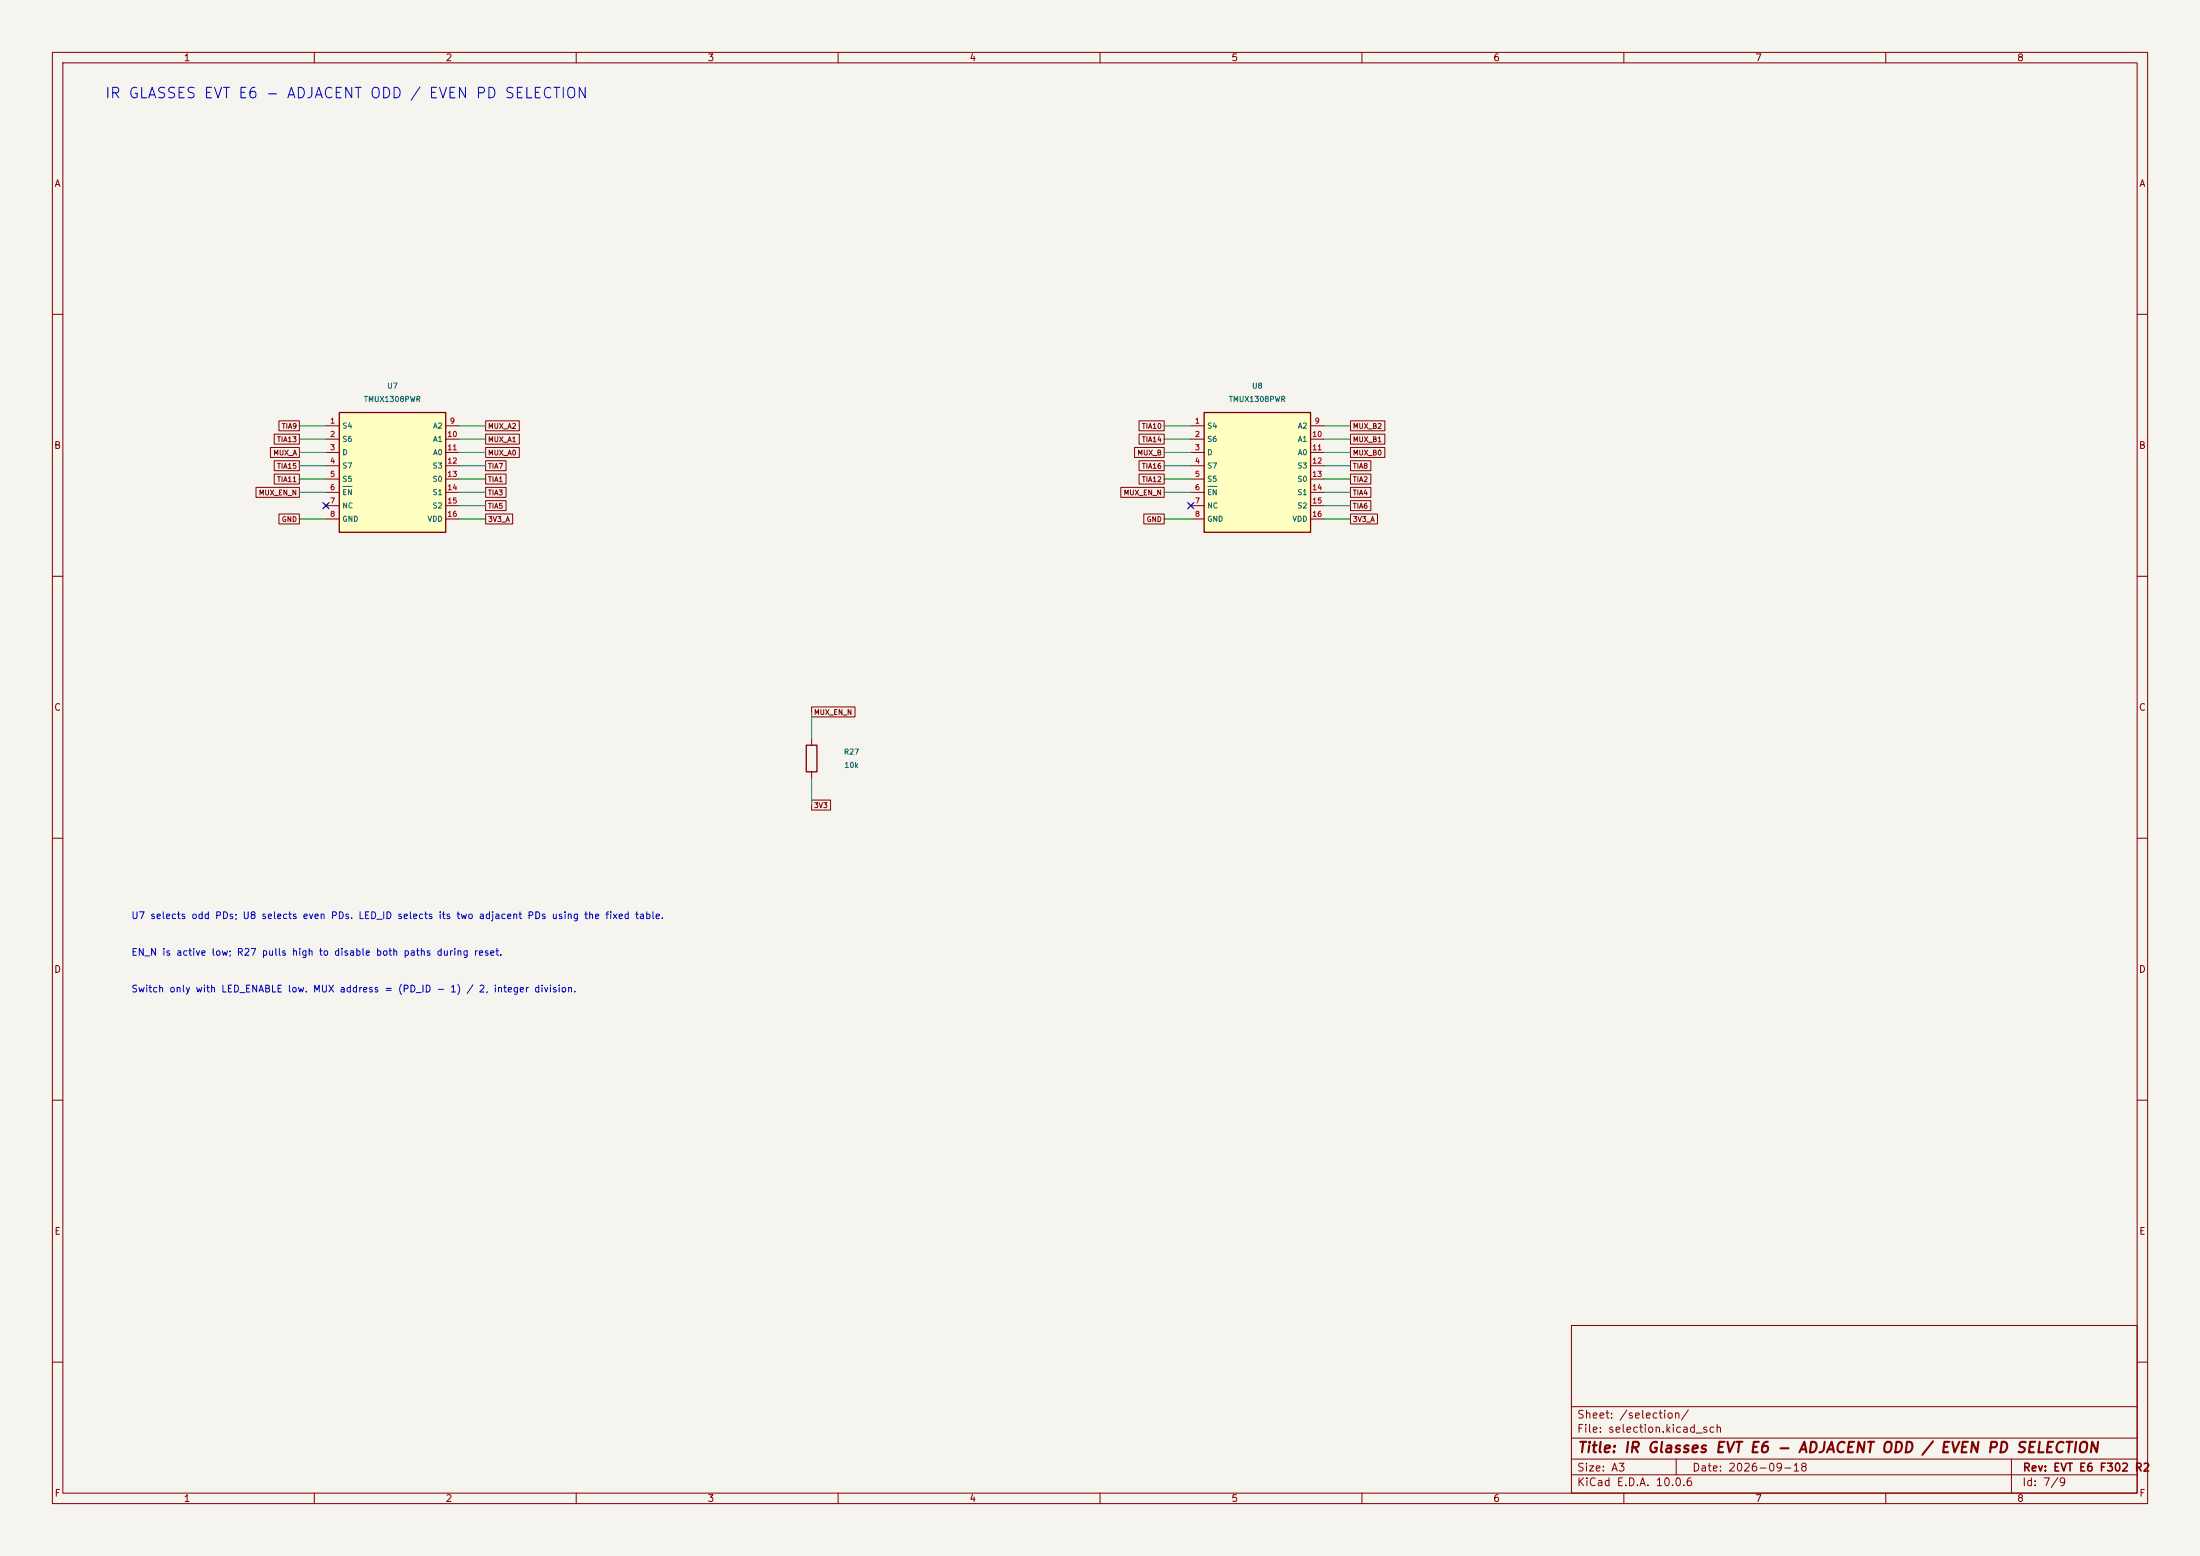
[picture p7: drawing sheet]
(kicad_sch (version 20250114) (generator "eeschema") (paper "A3") (title_block (title "IR Glasses EVT E6 - ADJACENT ODD / EVEN PD SELECTION") (date "2026-09-18") (rev "EVT E6 F302 R2")) (lib_symbols (symbol "S:TMUX1308PW" (pin_names (offset 0.5)) (in_bom yes) (on_board yes) (property "Reference" "U" (at 0 13.969999999999999 0) (effects (font (size 1.27 1.27)))) (property "Value" "TMUX1308PW" (at 0 16.509999999999998 0) (effects (font (size 1.27 1.27)))) (symbol "TMUX1308PW_0_1" (rectangle (start -10.16 11.43) (end 10.16 -11.43) (stroke (width 0.254) (type default)) (fill (type background)))) (symbol "TMUX1308PW_1_1" (pin passive line (at -12.7 8.89 0) (length 2.54) (name "S4" (effects (font (size 1 1)))) (number "1" (effects (font (size 1 1))))) (pin passive line (at -12.7 6.35 0) (length 2.54) (name "S6" (effects (font (size 1 1)))) (number "2" (effects (font (size 1 1))))) (pin passive line (at -12.7 3.8099999999999996 0) (length 2.54) (name "D" (effects (font (size 1 1)))) (number "3" (effects (font (size 1 1))))) (pin passive line (at -12.7 1.2699999999999996 0) (length 2.54) (name "S7" (effects (font (size 1 1)))) (number "4" (effects (font (size 1 1))))) (pin passive line (at -12.7 -1.2699999999999996 0) (length 2.54) (name "S5" (effects (font (size 1 1)))) (number "5" (effects (font (size 1 1))))) (pin input line (at -12.7 -3.8100000000000005 0) (length 2.54) (name "~{EN}" (effects (font (size 1 1)))) (number "6" (effects (font (size 1 1))))) (pin no_connect line (at -12.7 -6.350000000000001 0) (length 2.54) (name "NC" (effects (font (size 1 1)))) (number "7" (effects (font (size 1 1))))) (pin power_in line (at -12.7 -8.89 0) (length 2.54) (name "GND" (effects (font (size 1 1)))) (number "8" (effects (font (size 1 1))))) (pin input line (at 12.7 8.89 180) (length 2.54) (name "A2" (effects (font (size 1 1)))) (number "9" (effects (font (size 1 1))))) (pin input line (at 12.7 6.35 180) (length 2.54) (name "A1" (effects (font (size 1 1)))) (number "10" (effects (font (size 1 1))))) (pin input line (at 12.7 3.8099999999999996 180) (length 2.54) (name "A0" (effects (font (size 1 1)))) (number "11" (effects (font (size 1 1))))) (pin passive line (at 12.7 1.2699999999999996 180) (length 2.54) (name "S3" (effects (font (size 1 1)))) (number "12" (effects (font (size 1 1))))) (pin passive line (at 12.7 -1.2699999999999996 180) (length 2.54) (name "S0" (effects (font (size 1 1)))) (number "13" (effects (font (size 1 1))))) (pin passive line (at 12.7 -3.8100000000000005 180) (length 2.54) (name "S1" (effects (font (size 1 1)))) (number "14" (effects (font (size 1 1))))) (pin passive line (at 12.7 -6.350000000000001 180) (length 2.54) (name "S2" (effects (font (size 1 1)))) (number "15" (effects (font (size 1 1))))) (pin power_in line (at 12.7 -8.89 180) (length 2.54) (name "VDD" (effects (font (size 1 1)))) (number "16" (effects (font (size 1 1))))))) (symbol "S:R" (pin_numbers (hide yes)) (pin_names (offset 0)) (exclude_from_sim no) (in_bom yes) (on_board yes) (in_pos_files yes) (duplicate_pin_numbers_are_jumpers no) (property "Reference" "R" (at 2.032 0 90) (show_name no) (do_not_autoplace no) (effects (font (size 1.27 1.27)))) (property "Value" "R" (at 0 0 90) (show_name no) (do_not_autoplace no) (effects (font (size 1.27 1.27)))) (property "Footprint" "" (at -1.778 0 90) (show_name no) (do_not_autoplace no) (hide yes) (effects (font (size 1.27 1.27)))) (property "Datasheet" "" (at 0 0 0) (show_name no) (do_not_autoplace no) (hide yes) (effects (font (size 1.27 1.27)))) (property "Description" "Resistor" (at 0 0 0) (show_name no) (do_not_autoplace no) (hide yes) (effects (font (size 1.27 1.27)))) (property "ki_keywords" "R res resistor" (at 0 0 0) (show_name no) (do_not_autoplace no) (hide yes) (effects (font (size 1.27 1.27)))) (property "ki_fp_filters" "0402 R_*" (at 0 0 0) (show_name no) (do_not_autoplace no) (hide yes) (effects (font (size 1.27 1.27)))) (symbol "R_0_1" (rectangle (start -1.016 -2.54) (end 1.016 2.54) (stroke (width 0.254) (type default)) (fill (type none)))) (symbol "R_1_1" (pin passive line (at 0 3.81 270) (length 1.27) (name "" (effects (font (size 1.27 1.27)))) (number "1" (effects (font (size 1.27 1.27))))) (pin passive line (at 0 -3.81 90) (length 1.27) (name "" (effects (font (size 1.27 1.27)))) (number "2" (effects (font (size 1.27 1.27)))))) (embedded_fonts no))) (embedded_fonts no) (text "IR GLASSES EVT E6 - ADJACENT ODD / EVEN PD SELECTION" (at 20 18 0) (effects (font (size 2 2)) (justify left))) (symbol (lib_id "S:TMUX1308PW") (at 74.93 90.17 0) (unit 1) (in_bom yes) (on_board yes) (dnp no) (property "Reference" "U7" (at 74.93 73.66000000000001 0) (effects (font (size 1.0 1.0)))) (property "Value" "TMUX1308PWR" (at 74.93 76.2 0) (effects (font (size 1.0 1.0)))) (property "Footprint" "IC:TSSOP-16" (at 74.93 90.17 0) (effects (font (size 1 1)) hide)) (property "MPN" "TMUX1308PWR" (at 74.93 90.17 0) (effects (font (size 1 1)) hide)) (property "Manufacturer" "Texas Instruments" (at 74.93 90.17 0) (effects (font (size 1 1)) hide)) (pin "1") (pin "2") (pin "3") (pin "4") (pin "5") (pin "6") (pin "7") (pin "8") (pin "9") (pin "10") (pin "11") (pin "12") (pin "13") (pin "14") (pin "15") (pin "16") (property "LCSC" "C970231" (at 74.93 73.66000000000001 0) (effects (font (size 1.0 1.0)) hide))) (wire (pts (xy 62.23 81.28) (xy 57.15 81.28)) (stroke (width 0) (type default))) (global_label "TIA9" (shape passive) (at 57.15 81.28 180) (effects (font (size 0.95 0.95)) (justify right))) (wire (pts (xy 62.23 83.82) (xy 57.15 83.82)) (stroke (width 0) (type default))) (global_label "TIA13" (shape passive) (at 57.15 83.82 180) (effects (font (size 0.95 0.95)) (justify right))) (wire (pts (xy 62.23 86.36) (xy 57.15 86.36)) (stroke (width 0) (type default))) (global_label "MUX_A" (shape passive) (at 57.15 86.36 180) (effects (font (size 0.95 0.95)) (justify right))) (wire (pts (xy 62.23 88.9) (xy 57.15 88.9)) (stroke (width 0) (type default))) (global_label "TIA15" (shape passive) (at 57.15 88.9 180) (effects (font (size 0.95 0.95)) (justify right))) (wire (pts (xy 62.23 91.44) (xy 57.15 91.44)) (stroke (width 0) (type default))) (global_label "TIA11" (shape passive) (at 57.15 91.44 180) (effects (font (size 0.95 0.95)) (justify right))) (wire (pts (xy 62.23 93.98) (xy 57.15 93.98)) (stroke (width 0) (type default))) (global_label "MUX_EN_N" (shape passive) (at 57.15 93.98 180) (effects (font (size 0.95 0.95)) (justify right))) (no_connect (at 62.23 96.52)) (wire (pts (xy 62.23 99.06) (xy 57.15 99.06)) (stroke (width 0) (type default))) (global_label "GND" (shape passive) (at 57.15 99.06 180) (effects (font (size 0.95 0.95)) (justify right))) (wire (pts (xy 87.63 81.28) (xy 92.71 81.28)) (stroke (width 0) (type default))) (global_label "MUX_A2" (shape passive) (at 92.71 81.28 0) (effects (font (size 0.95 0.95)) (justify left))) (wire (pts (xy 87.63 83.82) (xy 92.71 83.82)) (stroke (width 0) (type default))) (global_label "MUX_A1" (shape passive) (at 92.71 83.82 0) (effects (font (size 0.95 0.95)) (justify left))) (wire (pts (xy 87.63 86.36) (xy 92.71 86.36)) (stroke (width 0) (type default))) (global_label "MUX_A0" (shape passive) (at 92.71 86.36 0) (effects (font (size 0.95 0.95)) (justify left))) (wire (pts (xy 87.63 88.9) (xy 92.71 88.9)) (stroke (width 0) (type default))) (global_label "TIA7" (shape passive) (at 92.71 88.9 0) (effects (font (size 0.95 0.95)) (justify left))) (wire (pts (xy 87.63 91.44) (xy 92.71 91.44)) (stroke (width 0) (type default))) (global_label "TIA1" (shape passive) (at 92.71 91.44 0) (effects (font (size 0.95 0.95)) (justify left))) (wire (pts (xy 87.63 93.98) (xy 92.71 93.98)) (stroke (width 0) (type default))) (global_label "TIA3" (shape passive) (at 92.71 93.98 0) (effects (font (size 0.95 0.95)) (justify left))) (wire (pts (xy 87.63 96.52) (xy 92.71 96.52)) (stroke (width 0) (type default))) (global_label "TIA5" (shape passive) (at 92.71 96.52 0) (effects (font (size 0.95 0.95)) (justify left))) (wire (pts (xy 87.63 99.06) (xy 92.71 99.06)) (stroke (width 0) (type default))) (global_label "3V3_A" (shape passive) (at 92.71 99.06 0) (effects (font (size 0.95 0.95)) (justify left))) (symbol (lib_id "S:TMUX1308PW") (at 240.03 90.17 0) (unit 1) (in_bom yes) (on_board yes) (dnp no) (property "Reference" "U8" (at 240.03 73.66000000000001 0) (effects (font (size 1.0 1.0)))) (property "Value" "TMUX1308PWR" (at 240.03 76.2 0) (effects (font (size 1.0 1.0)))) (property "Footprint" "IC:TSSOP-16" (at 240.03 90.17 0) (effects (font (size 1 1)) hide)) (property "MPN" "TMUX1308PWR" (at 240.03 90.17 0) (effects (font (size 1 1)) hide)) (property "Manufacturer" "Texas Instruments" (at 240.03 90.17 0) (effects (font (size 1 1)) hide)) (pin "1") (pin "2") (pin "3") (pin "4") (pin "5") (pin "6") (pin "7") (pin "8") (pin "9") (pin "10") (pin "11") (pin "12") (pin "13") (pin "14") (pin "15") (pin "16") (property "LCSC" "C970231" (at 240.03 73.66000000000001 0) (effects (font (size 1.0 1.0)) hide))) (wire (pts (xy 227.33 81.28) (xy 222.25 81.28)) (stroke (width 0) (type default))) (global_label "TIA10" (shape passive) (at 222.25 81.28 180) (effects (font (size 0.95 0.95)) (justify right))) (wire (pts (xy 227.33 83.82) (xy 222.25 83.82)) (stroke (width 0) (type default))) (global_label "TIA14" (shape passive) (at 222.25 83.82 180) (effects (font (size 0.95 0.95)) (justify right))) (wire (pts (xy 227.33 86.36) (xy 222.25 86.36)) (stroke (width 0) (type default))) (global_label "MUX_B" (shape passive) (at 222.25 86.36 180) (effects (font (size 0.95 0.95)) (justify right))) (wire (pts (xy 227.33 88.9) (xy 222.25 88.9)) (stroke (width 0) (type default))) (global_label "TIA16" (shape passive) (at 222.25 88.9 180) (effects (font (size 0.95 0.95)) (justify right))) (wire (pts (xy 227.33 91.44) (xy 222.25 91.44)) (stroke (width 0) (type default))) (global_label "TIA12" (shape passive) (at 222.25 91.44 180) (effects (font (size 0.95 0.95)) (justify right))) (wire (pts (xy 227.33 93.98) (xy 222.25 93.98)) (stroke (width 0) (type default))) (global_label "MUX_EN_N" (shape passive) (at 222.25 93.98 180) (effects (font (size 0.95 0.95)) (justify right))) (no_connect (at 227.33 96.52)) (wire (pts (xy 227.33 99.06) (xy 222.25 99.06)) (stroke (width 0) (type default))) (global_label "GND" (shape passive) (at 222.25 99.06 180) (effects (font (size 0.95 0.95)) (justify right))) (wire (pts (xy 252.73 81.28) (xy 257.81 81.28)) (stroke (width 0) (type default))) (global_label "MUX_B2" (shape passive) (at 257.81 81.28 0) (effects (font (size 0.95 0.95)) (justify left))) (wire (pts (xy 252.73 83.82) (xy 257.81 83.82)) (stroke (width 0) (type default))) (global_label "MUX_B1" (shape passive) (at 257.81 83.82 0) (effects (font (size 0.95 0.95)) (justify left))) (wire (pts (xy 252.73 86.36) (xy 257.81 86.36)) (stroke (width 0) (type default))) (global_label "MUX_B0" (shape passive) (at 257.81 86.36 0) (effects (font (size 0.95 0.95)) (justify left))) (wire (pts (xy 252.73 88.9) (xy 257.81 88.9)) (stroke (width 0) (type default))) (global_label "TIA8" (shape passive) (at 257.81 88.9 0) (effects (font (size 0.95 0.95)) (justify left))) (wire (pts (xy 252.73 91.44) (xy 257.81 91.44)) (stroke (width 0) (type default))) (global_label "TIA2" (shape passive) (at 257.81 91.44 0) (effects (font (size 0.95 0.95)) (justify left))) (wire (pts (xy 252.73 93.98) (xy 257.81 93.98)) (stroke (width 0) (type default))) (global_label "TIA4" (shape passive) (at 257.81 93.98 0) (effects (font (size 0.95 0.95)) (justify left))) (wire (pts (xy 252.73 96.52) (xy 257.81 96.52)) (stroke (width 0) (type default))) (global_label "TIA6" (shape passive) (at 257.81 96.52 0) (effects (font (size 0.95 0.95)) (justify left))) (wire (pts (xy 252.73 99.06) (xy 257.81 99.06)) (stroke (width 0) (type default))) (global_label "3V3_A" (shape passive) (at 257.81 99.06 0) (effects (font (size 0.95 0.95)) (justify left))) (symbol (lib_id "S:R") (at 154.94 144.78 0) (unit 1) (in_bom yes) (on_board yes) (dnp no) (property "Reference" "R27" (at 162.56 143.51 0) (effects (font (size 1.0 1.0)))) (property "Value" "10k" (at 162.56 146.05 0) (effects (font (size 1.0 1.0)))) (property "Footprint" "R:0402" (at 154.94 144.78 0) (effects (font (size 1 1)) hide)) (property "MPN" "0402WGF1002TCE" (at 154.94 144.78 0) (effects (font (size 1 1)) hide)) (property "Manufacturer" "UNI-ROYAL" (at 154.94 144.78 0) (effects (font (size 1 1)) hide)) (pin "1") (pin "2") (property "LCSC" "C25744" (at 162.56 143.51 0) (effects (font (size 1.0 1.0)) hide))) (wire (pts (xy 154.94 140.97) (xy 154.94 135.89)) (stroke (width 0) (type default))) (global_label "MUX_EN_N" (shape passive) (at 154.94 135.89 0) (effects (font (size 0.95 0.95)) (justify left))) (wire (pts (xy 154.94 148.59) (xy 154.94 153.67)) (stroke (width 0) (type default))) (global_label "3V3" (shape passive) (at 154.94 153.67 0) (effects (font (size 0.95 0.95)) (justify left))) (text "U7 selects odd PDs; U8 selects even PDs. LED_ID selects its two adjacent PDs using the fixed table." (at 25 175 0) (effects (font (size 1.3 1.3)) (justify left))) (text "EN_N is active low; R27 pulls high to disable both paths during reset." (at 25 182 0) (effects (font (size 1.3 1.3)) (justify left))) (text "Switch only with LED_ENABLE low. MUX address = (PD_ID - 1) / 2, integer division." (at 25 189 0) (effects (font (size 1.3 1.3)) (justify left))))
